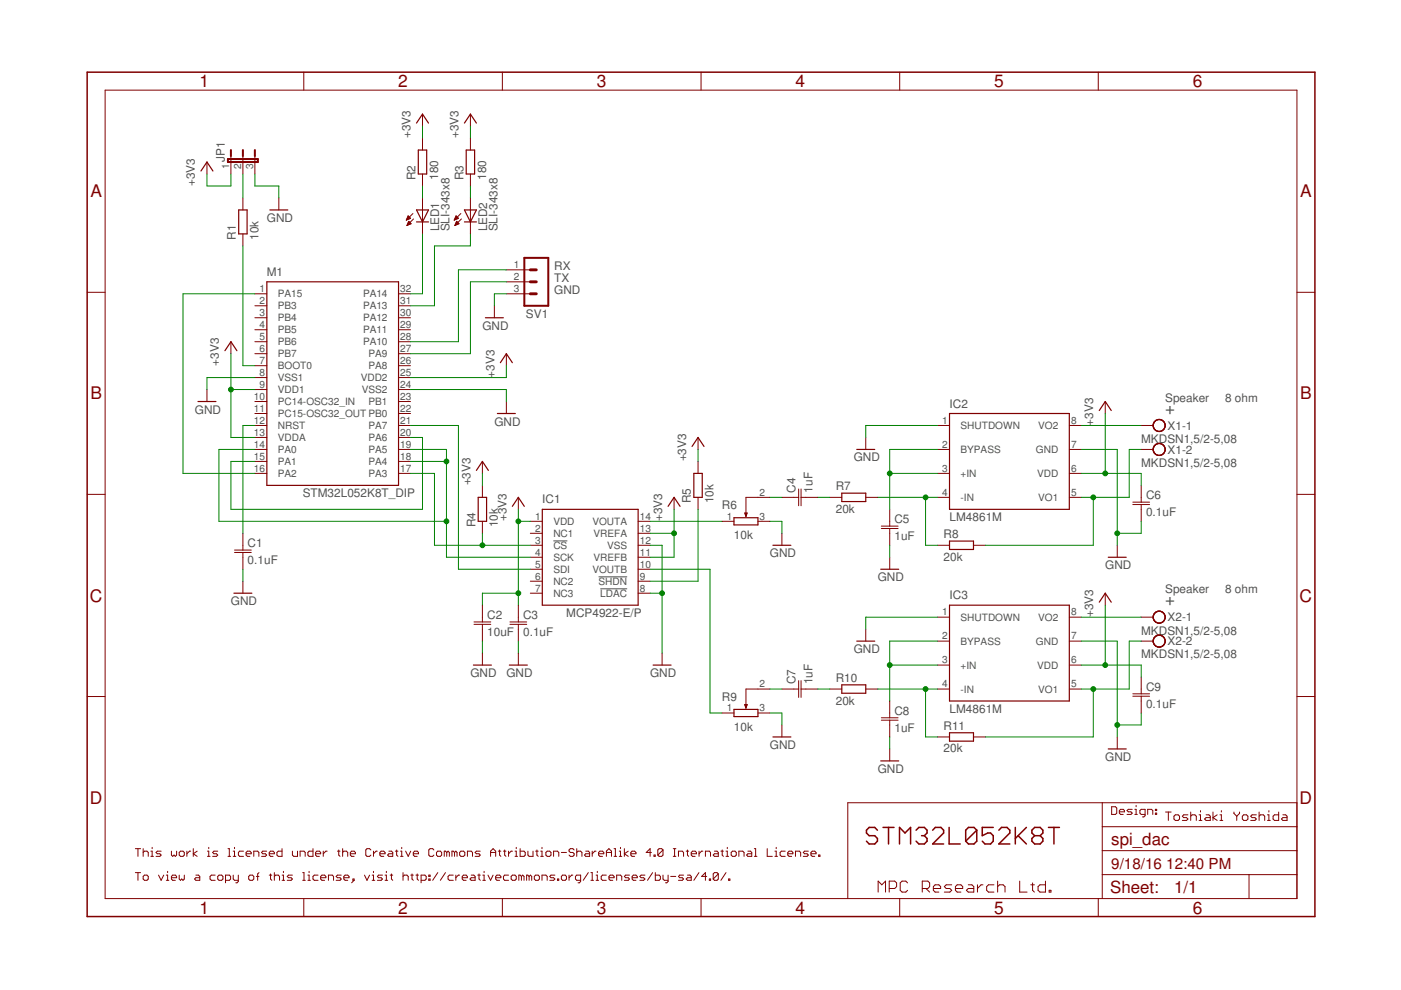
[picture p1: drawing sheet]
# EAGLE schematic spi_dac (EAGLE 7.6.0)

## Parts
C1  0.1uF  C-JIS050-024X044  [C050-024X044]
C2  10uF  C-JIS050-024X044  [C050-024X044]
C3  0.1uF  C-JIS050-024X044  [C050-024X044]
C4  1uF  C-JIS050-024X044  [C050-024X044]
C5  1uF  C-JIS050-024X044  [C050-024X044]
C6  0.1uF  C-JIS050-024X044  [C050-024X044]
C7  1uF  C-JIS050-024X044  [C050-024X044]
C8  1uF  C-JIS050-024X044  [C050-024X044]
C9  0.1uF  C-JIS050-024X044  [C050-024X044]
IC1  MCP4922-E/P  [DIL14]
IC2  LM4861M  [SO-08]
IC3  LM4861M  [SO-08]
JP1  JP2E  [JP2]
LED1  SLI-343x8  LED3MM  [LED3MM]
LED2  SLI-343x8  LED3MM  [LED3MM]
M1  STM32L052K8T_DIP  [DIP32]
R1  10k  R-EU_0207/2V  [0207/2V]
R2  180  R-EU_0207/2V  [0207/2V]
R3  180  R-EU_0207/2V  [0207/2V]
R4  10k  R-EU_0207/2V  [0207/2V]
R5  10k  R-EU_0207/2V  [0207/2V]
R6  10k  TSR-3386T-EY5  [TSR-3386T]
R7  20k  R-EU_0207/2V  [0207/2V]
R8  20k  R-EU_0207/10  [0207/10]
R9  10k  TSR-3386T-EY5  [TSR-3386T]
R10  20k  R-EU_0207/2V  [0207/2V]
R11  20k  R-EU_0207/10  [0207/10]
SV1  MA03-1  [MA03-1]
X1  MKDSN1,5/2-5,08  [MKDSN1,5/2-5,08]
X2  MKDSN1,5/2-5,08  [MKDSN1,5/2-5,08]

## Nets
+3V3: C2.1 C3.1 C6.1 C9.1 IC1.1(VDD) IC1.11(VREFB) IC1.13(VREFA) IC2.6(VDD) IC3.6(VDD) JP1.1 M1.9(VDD1) M1.13(VDDA) M1.25(VDD2) R2.2 R3.2 R4.2 R5.2
GND: C1.2 C2.2 C3.2 C5.2 C6.2 C8.2 C9.2 IC1.8(!LDAC) IC1.12(VSS) IC2.1(SHUTDOWN) IC2.7(GND) IC3.1(SHUTDOWN) IC3.7(GND) JP1.3 M1.8(VSS1) M1.24(VSS2) R6.3 R9.3 SV1.3
N$1: M1.27(PA9) SV1.2
N$2: M1.7(BOOT0) R1.1
N$3: M1.28(PA10) SV1.1
N$4: C1.1 M1.12(NRST)
N$5: LED1.K(C) M1.32(PA14)
N$6: JP1.2 R1.2
N$7: LED2.A R3.1
N$8: LED2.K(C) M1.31(PA13)
N$9: LED1.A R2.1
N$10: IC1.9(!SHDN) R5.1
N$11: IC1.4(SCK) M1.14(PA0) M1.18(PA4) M1.19(PA5)
N$12: IC1.5(SDI) M1.21(PA7)
N$14: C4.1 R6.2
N$15: IC1.10(VOUTB) R9.1
N$16: IC2.4(-IN) R7.2 R8.1
N$17: C4.2 R7.1
N$18: C5.1 IC2.2(BYPASS) IC2.3(+IN)
N$19: IC1.14(VOUTA) R6.1
N$20: IC2.5(VO1) R8.2 X1.2
N$21: C7.1 R9.2
N$22: C7.2 R10.1
N$23: IC3.4(-IN) R10.2 R11.1
N$24: C8.1 IC3.2(BYPASS) IC3.3(+IN)
N$25: IC3.5(VO1) R11.2 X2.2
N$26: IC2.8(VO2) X1.1
N$27: IC3.8(VO2) X2.1
N$28: M1.1(PA15) M1.16(PA2)
N$29: M1.15(PA1) M1.20(PA6)
N$30: IC1.3(!CS) M1.17(PA3) R4.1
Unconnected: IC1.2(NC1) IC1.6(NC2) IC1.7(NC3) M1.2(PB3) M1.3(PB4) M1.4(PB5) M1.5(PB6) M1.6(PB7) M1.10(PC14-OSC32_IN) M1.11(PC15-OSC32_OUT) M1.22(PB0) M1.23(PB1) M1.26(PA8) M1.29(PA11) M1.30(PA12)

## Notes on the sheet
- RX
- TX
- GND
- Speaker | 8 ohm
- +
- Speaker | 8 ohm
- +
- Design:
- Toshiaki Yoshida
- STM32L052K8T
- This work is licensed under the Creative Commons Attribution-ShareAlike 4.0 International License.
- To view a copy of this license, visit http://creativecommons.org/licenses/by-sa/4.0/.
- MPC Research Ltd.
